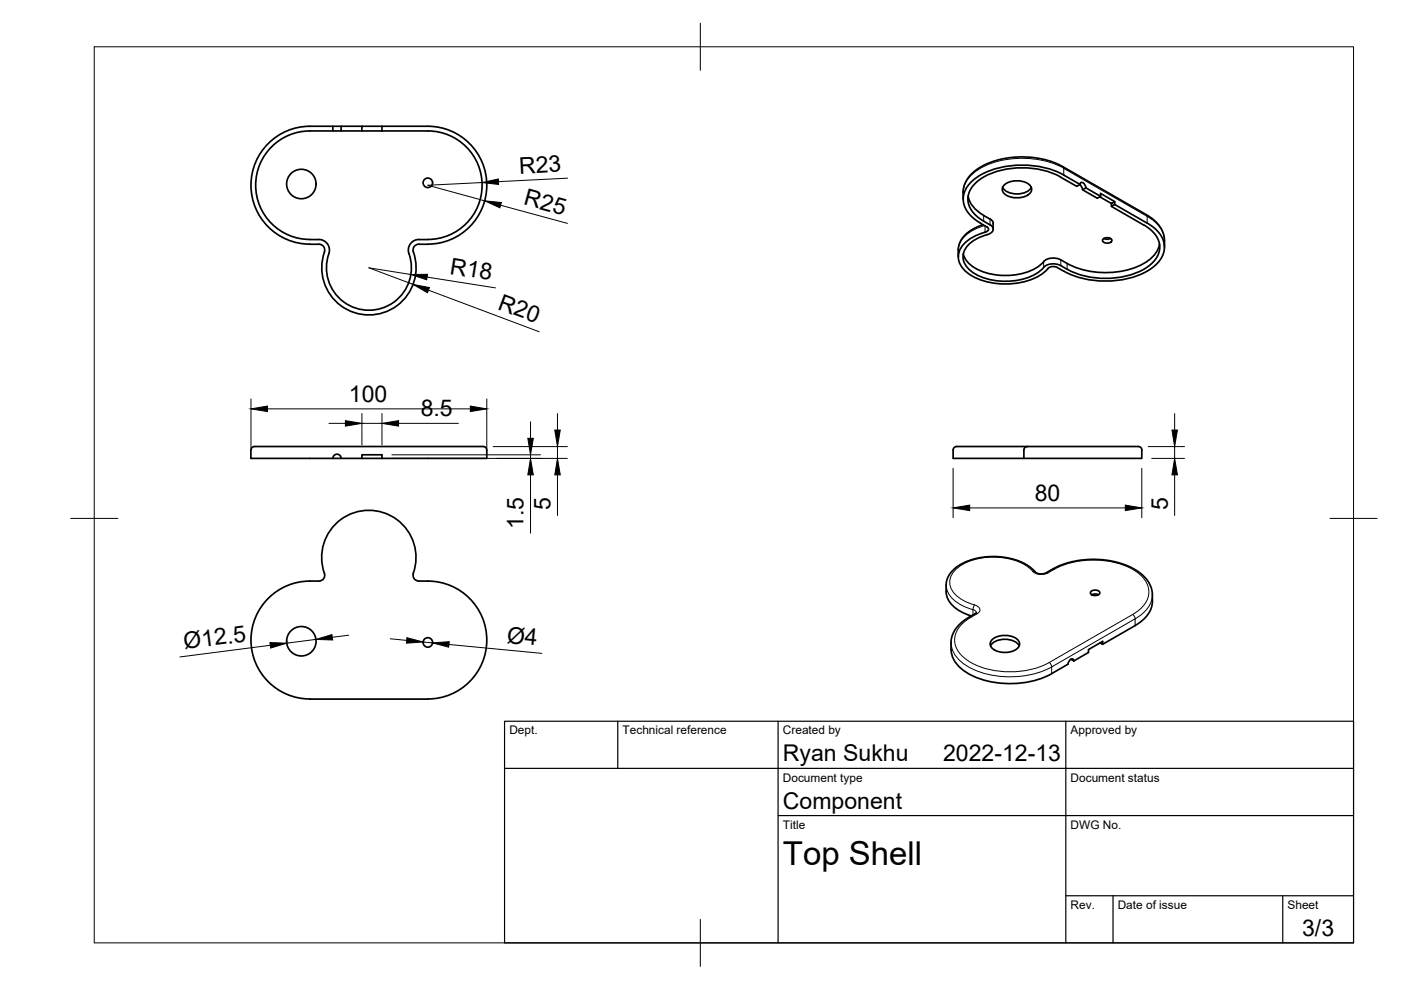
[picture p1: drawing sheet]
<svg xmlns="http://www.w3.org/2000/svg" width="297mm" height="210mm" viewBox="0 0 297 210" stroke-linecap="round" stroke-linejoin="round" font-family="sans-serif">
<!-- layer: Visible -->
<g fill="none" stroke="#000" stroke-width=".36">
<path d="M70.6 26.8v1a20.3 20.3 0 0 0-8.8 .6 11.5 11.5 0 0 0-7.4 12.8 11.5 11.5 0 0 0 11.3 9.6 4.3 4.3 0 0 1 3.1 .3 2.25 2.25 0 0 1 .9 2.7M70.6 27.8h1.7M72.3 26.8v1h4.4M76.7 26.8h-6.1a21.2 21.2 0 0 0-9.1 .7 12.5 12.5 0 0 0-8.1 13.9 12.5 12.5 0 0 0 12.3 10.4h1.9a1.24 1.24 0 0 1 1.2 1.6 10 10 0 0 0 9.4 13.4 10 10 0 0 0 9.5-13.4M81 27.8h-4.3v-1h14a12.5 12.5 0 0 1 12.5 12.5 12.5 12.5 0 0 1-12.5 12.5h-1.9a1.23 1.23 0 0 0-1.2 1.6M81 27.8h9.7a11.5 11.5 0 0 1 11.5 11.5 11.5 11.5 0 0 1-11.5 11.5 4.4 4.4 0 0 0-3.1 .3 2.25 2.25 0 0 0-.9 2.7M81 26.8v1M212.6 39.7a4 4 0 0 0 5 1l.8-.6 .3-.4M212.9 39.2a4.5 4.5 0 0 1 5.4 0 1.29 1.29 0 0 1-.5 2.2 4.6 4.6 0 0 1-4.9-.4 1.19 1.19 0 0 1 0-1.8zM228.9 39.1l.4 .5 .2 .6M229 39.1l-.7 .4a18.9 18.9 0 0 0-10.9-3.9 15.2 15.2 0 0 0-10.7 3.3 4.3 4.3 0 0 0 0 6.6l.9 .7 2.3 1.5M229 39.1a20.1 20.1 0 0 0-13.7-4.1 15.1 15.1 0 0 0-9.5 3.7 4.7 4.7 0 0 0 0 7.1l2.1 1.5"/>
<path d="M229 39.1l.2-.4a1.06 1.06 0 0 1 1 1.1M69.7 53.8a9 9 0 0 0 8.5 12 9 9 0 0 0 8.5-12M204.2 42.2l.1-2.3 .6-1.7 .7-.9 1.1-1.1 2.2-1.3 3.1-1.1 3.3-.5h3.1l3 .5 2 .6 1.8 .9 18.9 10.9 1.5 1.4 .8 1.3 .5 1.6v1.9M204.2 53.8a6.6 6.6 0 0 0 5.3 4.2 13.4 13.4 0 0 0 11.2-1.9 3.2 3.2 0 0 1 4.2-1l1.4 .8M205.3 41.6a6.1 6.1 0 0 0 3.3 4.1l1.3 .8M208.4 47.6l-1.2 .5-1.6 .9-1.5 1.4-.8 1.6-.1 2.5M209.9 47.7a1 1 0 0 1 .7 1 1 1 0 0 1-.8 .9 7.7 7.7 0 0 0-5.4 3.6 4 4 0 0 0 2.4 4.9 13.9 13.9 0 0 0 13.2-.3l.7-.5a3.2 3.2 0 0 1 4.2-1M209.9 46.4l.5 .5 .2 .5M210.6 47.4v1.2M224.9 56.3l1.4 .8M233.2 41.7l2.4 1.5M233.3 41.6l-3.1-1.8-.7 .4 3.1 1.8 .7-.4v-.6l3 1.7"/>
<path d="M233.8 50.8a1.25 1.25 0 0 1 2 .2 1.16 1.16 0 0 1-2.1 0zM234 50.6a1.57 1.57 0 0 0 1.5 0M235.6 43.2l.7-.5v.7l-.7 .4zM235.6 43.8l6.9 3.9M236.3 43.4l6.9 3.9M242.5 47.7a5.4 5.4 0 0 1 3.3 5.5 7 7 0 0 1-4.4 4.4 18.2 18.2 0 0 1-15.1-.5M243.2 47.3a5.9 5.9 0 0 1 3.6 6 7.5 7.5 0 0 1-4.7 4.7 19.8 19.8 0 0 1-18.1-1.4 1.91 1.91 0 0 0-2.4 .9 14.7 14.7 0 0 1-13.5 1.9 7.1 7.1 0 0 1-4.8-4.1 4.3 4.3 0 0 1 2.5-4.7l1.9-1a2.13 2.13 0 0 0 1.9-.9l-.1-.4-1.6-1M245.8 51.8a7.3 7.3 0 0 1-5.1 4.9 18.3 18.3 0 0 1-14.4-.8M53.4 94.9l.6-.2h47.5a1.62 1.62 0 0 1 1.6 .4l.1 2.1h-50v-1.8zM70.6 97.2a.88 .88 0 0 1 .8-.9 .88 .88 0 0 1 .9 .9M76.7 97.2v-.8h4.3v.8M202.8 94.7h15"/>
<path d="M202.8 94.7a.75 .75 0 0 0-.7 .7v1.8h40v-1.8M217.8 94.7h22.5a1.68 1.68 0 0 1 1.7 .4l.1 .3M217.8 94.7a.75 .75 0 0 0-.7 .7v1.8M68.8 121.5a1.26 1.26 0 0 1-1.2 1.7 12.8 12.8 0 0 0-14.1 9.6 12.5 12.5 0 0 0 12.2 15.4h25a12.5 12.5 0 0 0 12.5-12.5 12.5 12.5 0 0 0-12.5-12.5h-1.9a1.26 1.26 0 0 1-1.2-1.7 10 10 0 0 0-9.4-13.3 10 10 0 0 0-9.4 13.3M200.6 125.5v-1.8a6.6 6.6 0 0 1 5-4.9l2.1-.5 1.4-.2 2-.1 2.4 .3 1.9 .4 1.7 .7 1.3 .8 1.3 1.3 .8 .2 1.2-.2 3.4-1.7 3.2-.9 3.2-.3 3.7 .3 3.7 1 2.8 1.5 1.2 1.2 .7 .9 .5 1.1 .2 1.1a6.2 6.2 0 0 1-3.6 6.9l-6.9 4M200.6 125.5a5.7 5.7 0 0 0 4.3 4.7l1 .4M207 129.9l-2.2 1.3-1.4 1.2-1.1 1.5-.4 .9-.3 1.2a6.3 6.3 0 0 0 3.4 6.6 19.4 19.4 0 0 0 18 .2l3.4-2 .2-.6a.63 .63 0 0 1 1-.3l.1 .2M210 136.9a4 4 0 0 1 5-1l.9 .7 .2 .3M210.3 135.6a4.5 4.5 0 0 1 5.5 0 1.29 1.29 0 0 1-.5 2.2 4.6 4.6 0 0 1-5-.4 1.19 1.19 0 0 1 0-1.8zM227 139.8l.7 .3M231.3 125.5a1.25 1.25 0 0 1 1.9 .2 1.16 1.16 0 0 1-2 0zM231.5 126.1a1.57 1.57 0 0 1 1.4 0"/>
<path d="M233.3 136.3l.5 .3v-.6l-3 1.7v.6l-3.1 1.8"/>
<circle cx="63.9" cy="39" r="3.1"/>
<circle cx="90.7" cy="38.8" r="1.01"/>
<circle cx="63.9" cy="136" r="3.1"/>
<circle cx="90.7" cy="136.2" r="1.01"/>
</g>
<!-- layer: Visible Narrow -->
<g fill="none" stroke="#000" stroke-width=".21">
<path d="M225.4 35.3l.1 .4a19.4 19.4 0 0 0-18 .2 6.2 6.2 0 0 0-3.3 4.9M225.5 37.1v-1.4l17.7 10.2v1.4M208.6 45.7v1.2M208.8 47.8a7.1 7.1 0 0 0-5.5 4.5l-.1 .7M208.9 47.9v1.3M209.9 46.5v1.2M221.3 55.4v1.3M224.9 55.1v1.2M226.3 55.9v1.2M243.1 45.5l.1 .4a6.2 6.2 0 0 1 3.7 5.1M200.6 124.1a5.2 5.2 0 0 0 3.6 4.4l2.1 .8M201.7 136.3a6.6 6.6 0 0 0 4.2 5.4 19.7 19.7 0 0 0 17.1-.3"/>
<path d="M205.5 130.9h.3M205.8 130.9a5.5 5.5 0 0 0-3.3 5.6 7.1 7.1 0 0 0 4.4 4.5 18.7 18.7 0 0 0 15.6-.5M206.3 129.3v1.1M206.3 129.3l.5 .2 .2 .4M206.6 128.3l-.3 1M206.6 128.3a1.01 1.01 0 0 1 1 .5 1.01 1.01 0 0 1-.1 1.1l-.3 .2M206.8 130.1h.4l-1.4 .8M219 121.2a2.92 2.92 0 0 0 3.2 .3l-.4-.1M219 121.2l.5 .1M219 121.2a11.9 11.9 0 0 0-9.8-3 10.1 10.1 0 0 0-7.1 3.1 3.5 3.5 0 0 0 .9 5.2 9.7 9.7 0 0 0 3.6 1.8M223.2 120.7h.3l-1.3 .8M223.5 120.7a18.4 18.4 0 0 1 16.6 0 5.5 5.5 0 0 1 3.4 5.7 6.2 6.2 0 0 1-3.4 3.9l.4 .4 .2 .5"/>
<path d="M240.1 130.3l-17.7 10.2M240.7 132.6v-1.4l-17.7 10.2v1.4M244.3 126.1a6.2 6.2 0 0 1-3.6 5.1M222.5 140.5l.3 .4 .2 .5"/>
</g>
<!-- layer: BORDER -->
<path d="M20 9.9h267v190h-267zM148.5 4.9v10M15 109.9h10M282 109.9h10M148.5 194.9v10" fill="none" stroke="#000" stroke-width=".21"/>
<!-- layer: TITLEBLOCK -->
<path d="M107 152.9h180v47h-180zM131 152.9v10M165 152.9v47M226 152.9v47M107 162.9h180M165 172.9h122M226 189.9h61M236 189.9v10M272 189.9v10" fill="none" stroke="#000" stroke-width=".25"/>
<!-- layer: FD_Dimensions -->
<g fill="none" stroke="#000" stroke-width=".21">
<path d="M102.2 38.7l-11.5 .6 12.1 3.3M120.3 37.8l-14.6 .7M87.1 58.2l-8.9-1.4 9.4 3.5M90.6 58.8l14.5 2.2M106.1 43.5l14.2 3.9M90.8 61.5l23.5 8.9M53.2 84.6v10.5M56.7 86.7h43M69.7 89.8h3.5M76.7 87.7v6.6M76.7 89.8h4.3M81 87.7v6.6"/>
<path d="M83.1 97.2h37.2M83.1 96.4h31.5M84.5 89.8h12.7M103.2 84.6v10.5M104.6 94.7h15.7M112.5 89.4v3.5M112.5 96.4v.8M118.2 87.7v3.5M118.2 94.7v2.5M202.1 99.3v10.5M242.1 99.3v10.5M243.4 94.7h7.7"/>
<path d="M244.2 97.2h6.9M249 87.7v3.5M249 94.7v2.5M112.5 100.7v12.3M118.2 100.7v8.6M205.6 107.7h33M249 100.7v8.6M57.3 136.8l-19.2 2.5M67 135.6l-6.2 .8M73.9 134.7l-3.4 .4M82.7 135.4l3.5 .4M89.7 136.1l2 .2"/>
<path d="M95.2 136.6l19.7 1.9"/>
</g>
<g fill="#000" stroke="#000" stroke-width=".21">
<path d="M102.2 38.7l3.5-.8v1.2zM87.1 58.2h3.5l-.1 1.1zM102.8 42.6l3.5 .3-.3 1.2zM87.6 60.3l3.5 .7-.5 1.1zM53.2 86.7l3.5-.6v1.2zM73.2 89.2l3.5 .6-3.5 .6zM81 89.8l3.5-.6v1.2zM99.7 86.1l3.5 .6-3.5 .6zM111.9 92.9h1.2l-.6 3.5zM117.6 91.2h1.2l-.6 3.5zM248.5 91.2h1.1l-.6 3.5zM112.5 97.2l.6 3.5h-1.2z"/>
<path d="M118.2 97.2l.6 3.5h-1.2zM202.1 107.7l3.5-.6v1.2zM238.6 107.1l3.5 .6-3.5 .6zM249 97.2l.6 3.5h-1.1zM57.2 136.2l3.6 .2-3.4 1zM67 135.6l3.4-1.1 .1 1.2zM86.3 135.2l3.4 .9-3.5 .3zM91.7 136.3l3.5-.2-.1 1.1z"/>
</g>
<text font-size="7" x="166" y="183.4">Top Shell</text>
<g font-size="4.9">
<text x="110.1" y="36.8" transform="rotate(-3 110.1 36.8)">R23</text>
<text x="110.9" y="43.3" transform="rotate(15 110.9 43.3)">R25</text>
<text x="95.2" y="58" transform="rotate(9 95.2 58)">R18</text>
<text x="105.4" y="65.4" transform="rotate(21 105.4 65.4)">R20</text>
<text x="74" y="85.2">100</text>
<text x="89.2" y="88.3">8.5</text>
<text x="219.4" y="106.2">80</text>
<text x="111" y="112.2" transform="rotate(-90 111 112.2)">1.5</text>
<text x="116.7" y="108.1" transform="rotate(-90 116.7 108.1)">5</text>
<text x="247.6" y="108.1" transform="rotate(-90 247.6 108.1)">5</text>
<text x="39.1" y="137.6" transform="rotate(-7 39.1 137.6)">Ø12.5</text>
<text x="107.4" y="136.3" transform="rotate(6 107.4 136.3)">Ø4</text>
<text x="166" y="161.4">Ryan Sukhu</text>
<text x="200" y="161.4">2022-12-13</text>
<text x="166" y="171.4">Component</text>
<text x="276.1" y="198.6">3/3</text>
</g>
<g font-size="2.5">
<text x="108" y="155.7">Dept.</text>
<text x="132" y="155.7">Technical reference</text>
<text x="166" y="155.7">Created by</text>
<text x="227" y="155.7">Approved by</text>
<text x="166" y="165.7">Document type</text>
<text x="227" y="165.7">Document status</text>
<text x="166" y="175.7">Title</text>
<text x="227" y="175.7">DWG No.</text>
<text x="227" y="192.7">Rev.</text>
<text x="237" y="192.7">Date of issue</text>
<text x="273" y="192.7">Sheet</text>
</g>
</svg>
